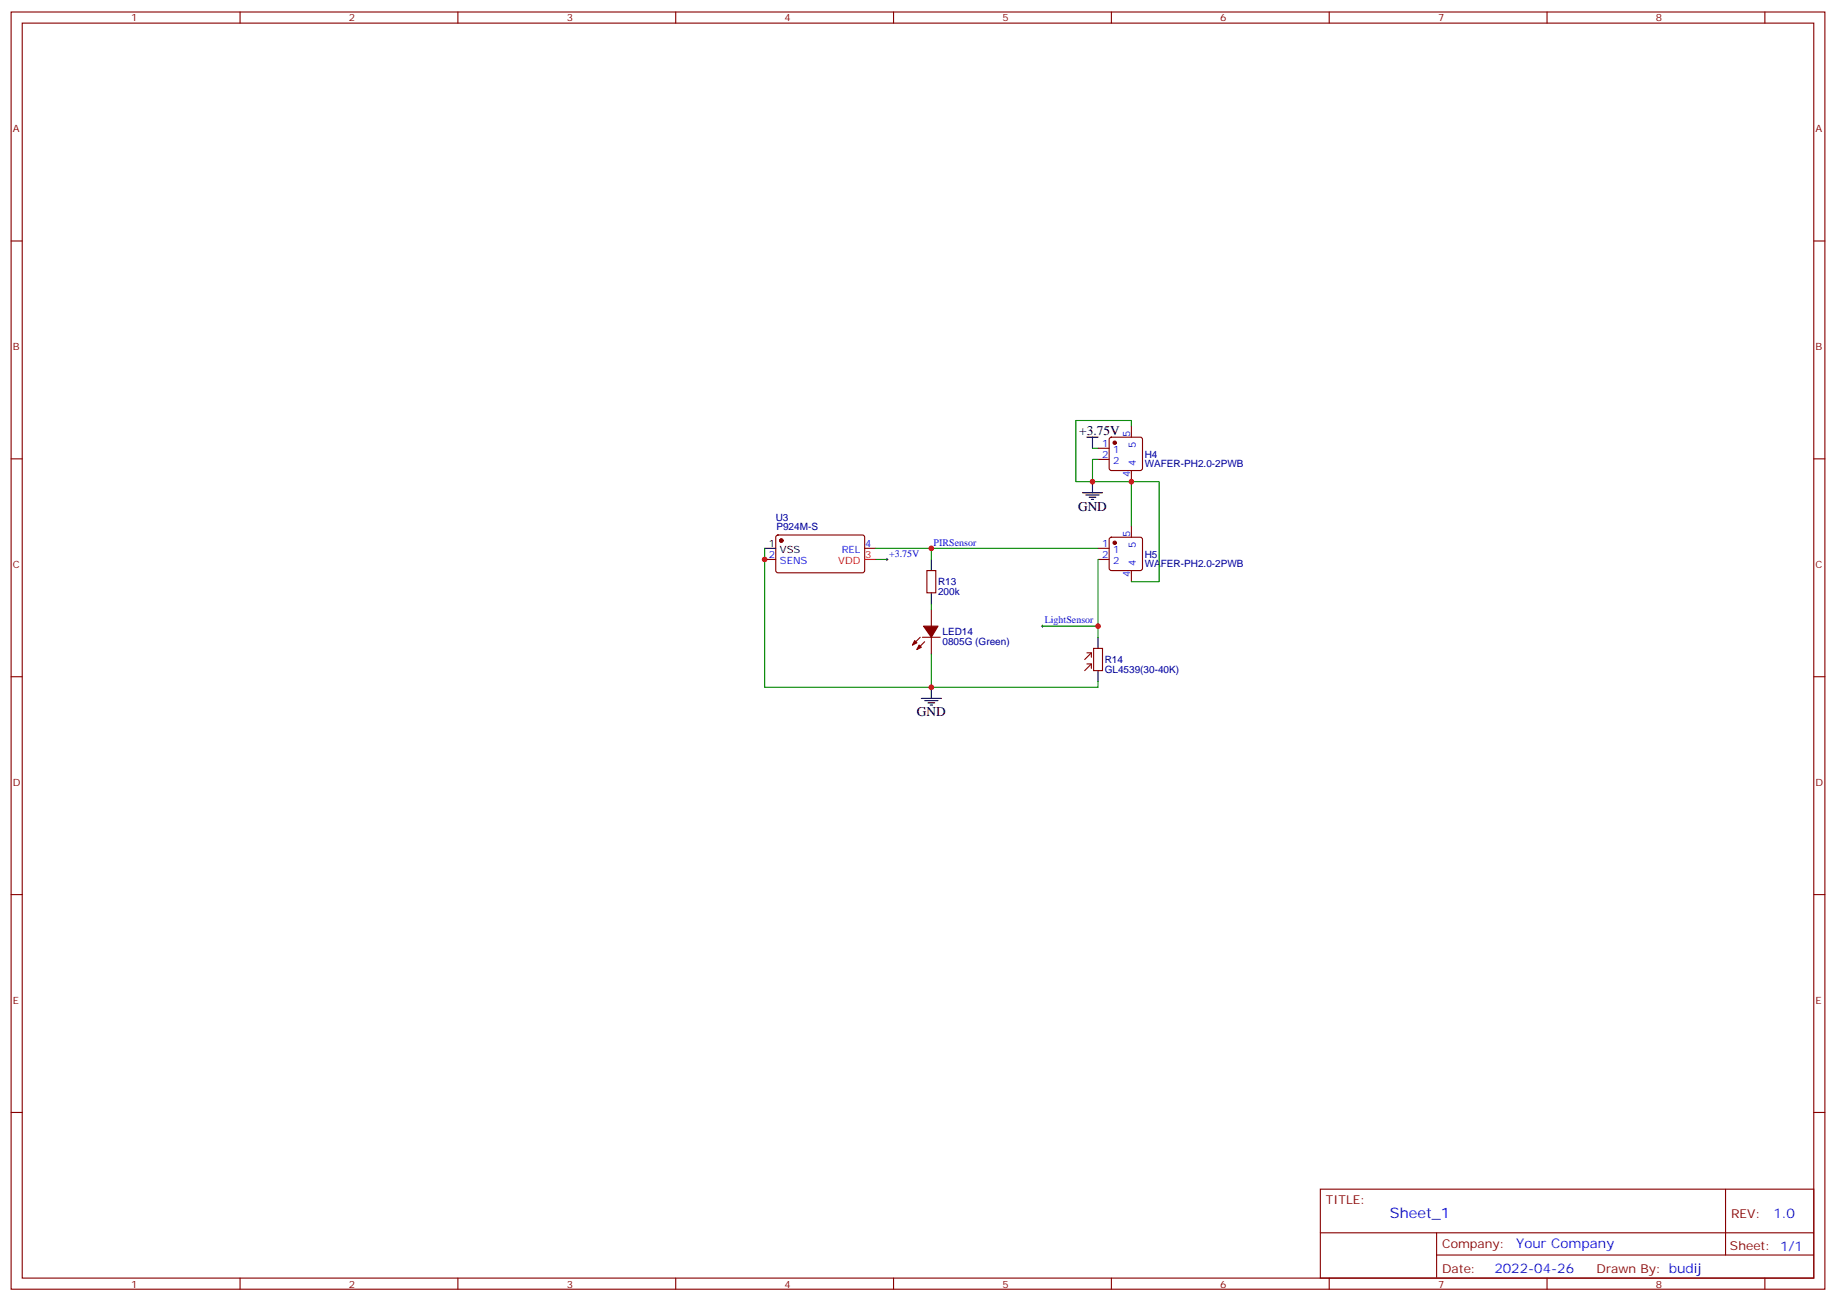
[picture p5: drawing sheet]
<svg xmlns="http://www.w3.org/2000/svg" width="583mm" height="413mm" viewBox="0 0 583 413" stroke-linecap="round" stroke-linejoin="round" font-family="sans-serif">
<g fill="#870000" stroke="#870000" stroke-width=".35">
<path d="M291.7 204.7l.8 .7-1.5 .7z"/>
<path d="M290.3 203.3l.7 .7-1.4 .7z"/>
<path d="M293.2 198.7h4.5l-2.1 3.5z"/>
<circle cx="248" cy="171.6" r=".53"/>
<circle cx="353.8" cy="140.5" r=".53"/>
<circle cx="353.8" cy="172.3" r=".53"/>
</g>
<g fill="none" stroke="#870000" stroke-width=".35">
<path d="M3.5 3.8h575.8v405.4h-575.8zM7.1 7.3h568.6v398.3h-568.6zM76.2 3.8v3.5M145.3 3.8v3.5M214.5 3.8v3.5M283.6 3.8v3.5M352.8 3.8v3.5M421.9 3.8v3.5M491.1 3.8v3.5M560.2 3.8v3.5M3.5 76.5h3.6M575.7 76.5h3.6"/>
<path d="M352.3 139l.5-.3h9.1l.5 .3 .3 .5v9.1l-.3 .5-.5 .2h-9.1l-.5-.2-.2-.5v-9.1zM359.1 135.2v3.5M3.5 145.6h3.6M348.5 142.3h3.6M348.5 145.8h3.6M359.1 149.3v3.6M575.7 145.6h3.6M242.7 177.6h3.5M246.5 170l.4-.2h27.1l.5 .7-.1 10.9-.6 .4-27.1-.1-.5-.6v-10.6zM274.5 174h3.5M348.5 177.6h3.6M348.5 174h3.6"/>
<path d="M352.3 170.7l.5-.2h9.1l.5 .2 .3 .5v9.2l-.3 .5-.5 .2h-9.1l-.5-.3-.2-.4v-9.2zM359.1 167v3.5M294.2 181.1h2.8v7h-2.8zM295.6 193.4v5.3M359.1 181.1v3.5M3.5 214.8h3.6M292.1 202.2l-2.5 2.5M292.8 202.2h5.6M293.5 203.7l-2.5 2.4M295.6 202.2v5.3M345 207.2h1.4v1.4M345 210.7h1.4v1.4"/>
<path d="M346.4 207.2l-2.1 2.1M346.4 210.7l-2.1 2.1M347.1 205.8h2.9v7h-2.9zM575.7 214.8h3.6M3.5 283.9h3.6M575.7 283.9h3.6M3.5 353.1h3.6M575.7 353.1h3.6M419.1 377.4h156.6v28.2h-156.6zM547.7 377.4v20.9M419.1 391.2h156.5M456 398.3h119.6"/>
<path d="M456 391.2v14.2M76.2 405.6v3.6M145.3 405.6v3.6M214.5 405.6v3.6M283.6 405.6v3.6M352.8 405.6v3.6M421.9 405.6v3.6M491.1 405.6v3.6M560.2 405.6v3.6"/>
</g>
<g fill="none" stroke="#000" stroke-width=".35">
<path d="M345 138.7h3.5M346.8 138.7v3.6M343.6 156.4h6.4M344.7 157.1h4.2M345.7 157.8h2.1M346.4 158.5h.7M346.8 152.9v3.5M242.7 174h3.5M295.6 177.6v3.5M295.6 188.1v3.6M295.6 218.1v3.6M348.5 202.2v3.6"/>
<path d="M348.5 212.8v3.6M292.5 221.7h6.3M293.5 222.4h4.2M294.6 223.1h2.1M295.3 223.8h.7"/>
</g>
<path d="M274.5 177.6h3.5" fill="none" stroke="#f00" stroke-width=".35"/>
<path d="M281.2 177.6h.7M281.5 177.2v.7M295.3 174h.7M295.6 173.7v.7M330.6 198.7h.7M330.9 198.4v.7" fill="none" stroke="#000" stroke-width=".32"/>
<path d="M359.1 135.2v-1.7h-17.6v19.4h5.3M346.8 142.3h1.7M348.5 145.8h-1.7v7.1h12.3v14.1M359.1 152.9h8.8v31.7h-8.8M242.7 174v44.1h52.9M278 177.6h3.5M278 174h70.5M295.6 174v3.6M348.5 177.6v24.6M295.6 191.7v1.7M330.9 198.7h17.6M295.6 207.5v10.6h52.9v-1.7" fill="none" stroke="#008700" stroke-width=".35"/>
<g fill="#c00">
<circle cx="346.8" cy="152.9" r=".88"/>
<circle cx="359.1" cy="152.9" r=".88"/>
<circle cx="348.5" cy="198.7" r=".88"/>
<circle cx="295.6" cy="174" r=".88"/>
<circle cx="295.6" cy="218.1" r=".88"/>
<circle cx="242.7" cy="177.6" r=".88"/>
</g>
<text font-size="4.6" fill="#00f" x="441.2" y="386.4">Sheet_1</text>
<g font-size="4.2">
<text x="342.5" y="138">+3.75V</text>
<text x="342.2" y="162">GND</text>
<text x="291" y="227.3">GND</text>
</g>
<g font-size="4.2" fill="#00f">
<text x="562.9" y="386.7">1.0</text>
<text x="481.3" y="396.2">Your Company</text>
<text x="474.4" y="404">2022-04-26</text>
</g>
<g font-size="3.9" fill="#800">
<text x="420.9" y="382">TITLE:</text>
<text x="549.5" y="386.7">REV:</text>
<text x="457.8" y="396.2">Company:</text>
<text x="549.1" y="396.8">Sheet: 1/1</text>
<text x="457.8" y="403.9">Date:</text>
<text x="506.8" y="403.9">Drawn By: budij</text>
</g>
<g font-size="3.2" fill="#800">
<text x="41.6" y="6.8">1</text>
<text x="110.8" y="6.8">2</text>
<text x="179.9" y="6.8">3</text>
<text x="249.1" y="6.8">4</text>
<text x="318.2" y="6.8">5</text>
<text x="387.3" y="6.8">6</text>
<text x="456.5" y="6.8">7</text>
<text x="525.6" y="6.8">8</text>
<text x="4.1" y="41.9">A</text>
<text x="576.3" y="41.9">A</text>
<text x="4.1" y="111.1">B</text>
<text x="576.3" y="111.1">B</text>
<text x="4.1" y="180.2">C</text>
<text x="576.3" y="180.2">C</text>
<text x="4.1" y="249.3">D</text>
<text x="576.3" y="249.3">D</text>
<text x="4.1" y="318.5">E</text>
<text x="576.3" y="318.5">E</text>
<text x="41.6" y="408.6">1</text>
<text x="110.8" y="408.6">2</text>
<text x="179.9" y="408.6">3</text>
<text x="249.1" y="408.6">4</text>
<text x="318.2" y="408.6">5</text>
<text x="387.3" y="408.6">6</text>
<text x="456.5" y="408.6">7</text>
<text x="525.6" y="408.6">8</text>
</g>
<g font-size="3.2" fill="#00f">
<text x="349.9" y="141.9">1</text>
<text x="353.4" y="143.7">1</text>
<text x="358.8" y="138.6" transform="rotate(-90 358.8 138.6)">5</text>
<text x="360.5" y="142.1" transform="rotate(-90 360.5 142.1)">5</text>
<text x="349.9" y="145.5">2</text>
<text x="353.4" y="147.2">2</text>
<text x="360.5" y="148" transform="rotate(-90 360.5 148)">4</text>
<text x="358.8" y="151.5" transform="rotate(-90 358.8 151.5)">4</text>
<text x="274.6" y="173.7">4</text>
<text x="296.3" y="173.1">PIRSensor</text>
<text x="349.9" y="173.7">1</text>
<text x="358.8" y="170.3" transform="rotate(-90 358.8 170.3)">5</text>
<text x="360.5" y="173.8" transform="rotate(-90 360.5 173.8)">5</text>
<text x="244" y="177.2">2</text>
<text x="247.5" y="179">SENS</text>
<text x="267.2" y="175.4">REL</text>
<text x="282.2" y="176.7">+3.75V</text>
<text x="349.9" y="177.2">2</text>
<text x="353.4" y="175.4">1</text>
<text x="353.4" y="179">2</text>
<text x="360.5" y="179.8" transform="rotate(-90 360.5 179.8)">4</text>
<text x="358.8" y="183.3" transform="rotate(-90 358.8 183.3)">4</text>
<text x="331.6" y="197.8">LightSensor</text>
</g>
<g font-size="3.2" fill="#000080">
<text x="363.4" y="148.2">WAFER-PH2.0-2PWB</text>
<text x="363.4" y="145.2">H4</text>
<text x="246.2" y="165.2">U3</text>
<text x="246.4" y="168.1">P924M-S</text>
<text x="363.4" y="179.9">WAFER-PH2.0-2PWB</text>
<text x="363.4" y="177">H5</text>
<text x="297.7" y="185.8">R13</text>
<text x="297.7" y="188.9">200k</text>
<text x="299.2" y="201.6">LED14</text>
<text x="299.2" y="204.8">0805G (Green)</text>
<text x="350.7" y="213.7">GL4539(30-40K)</text>
<text x="350.7" y="210.5">R14</text>
</g>
<g font-size="3.2">
<text x="244" y="173.7">1</text>
<text x="247.5" y="175.4">VSS</text>
</g>
<g font-size="3.2" fill="#f00">
<text x="266.1" y="179">VDD</text>
<text x="274.6" y="177.2">3</text>
</g>
</svg>
